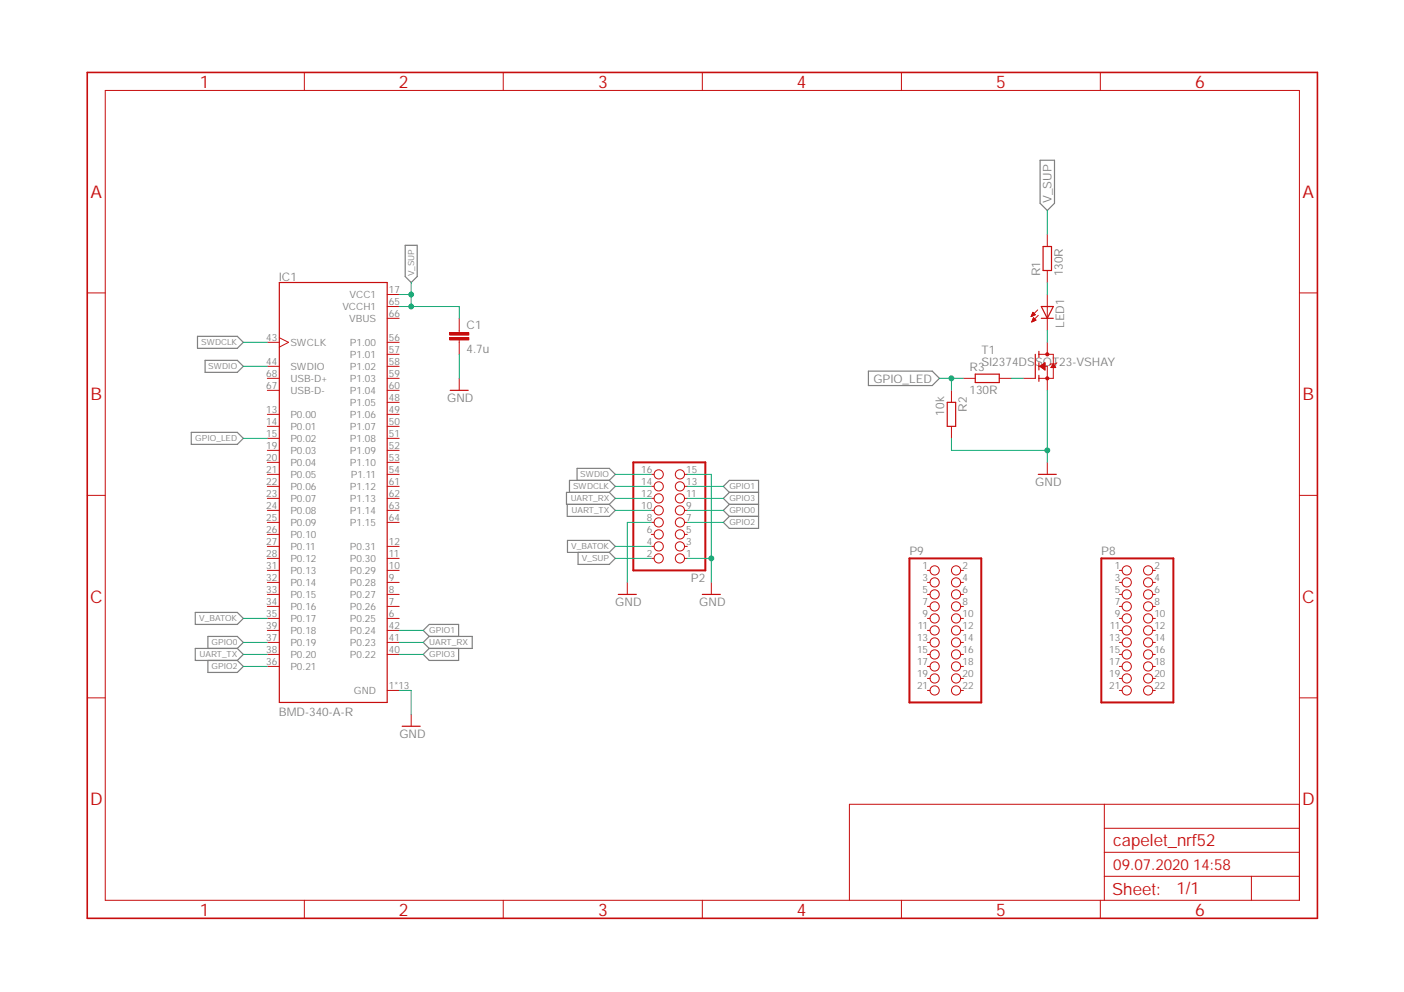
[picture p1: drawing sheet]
<?xml version="1.0" encoding="utf-8"?>
<!DOCTYPE eagle SYSTEM "eagle.dtd">
<eagle version="9.5.2">
<drawing>
<settings>
<setting alwaysvectorfont="no"/>
<setting verticaltext="up"/>
</settings>
<grid distance="0.1" unitdist="inch" unit="inch" style="lines" multiple="1" display="no" altdistance="0.01" altunitdist="inch" altunit="inch"/>
<schematic xreflabel="%F%N/%S.%C%R" xrefpart="/%S.%C%R">
<libraries>
<library name="supply1">
<symbols>
<symbol name="GND">
<wire x1="-1.905" y1="0" x2="1.905" y2="0" width="0.254" layer="94"/>
<text x="-2.54" y="-2.54" size="1.778" layer="96">&gt;VALUE</text>
<pin name="GND" x="0" y="2.54" visible="off" length="short" direction="sup" rot="R270"/>
</symbol>
</symbols>
<devicesets>
<deviceset name="GND" prefix="GND">
<gates>
<gate name="1" symbol="GND" x="0" y="0"/>
</gates>
<devices>
<device name="">
<technologies>
<technology name=""/>
</technologies>
</device>
</devices>
</deviceset>
</devicesets>
</library>
<library name="shepherd">
<symbols>
<symbol name="R-EU">
<wire x1="-2.54" y1="-0.889" x2="2.54" y2="-0.889" width="0.254" layer="94"/>
<wire x1="2.54" y1="0.889" x2="-2.54" y2="0.889" width="0.254" layer="94"/>
<wire x1="2.54" y1="-0.889" x2="2.54" y2="0.889" width="0.254" layer="94"/>
<wire x1="-2.54" y1="-0.889" x2="-2.54" y2="0.889" width="0.254" layer="94"/>
<text x="-3.81" y="1.4986" size="1.778" layer="95">&gt;NAME</text>
<text x="-3.81" y="-3.302" size="1.778" layer="96">&gt;VALUE</text>
<pin name="2" x="5.08" y="0" visible="off" length="short" direction="pas" swaplevel="1" rot="R180"/>
<pin name="1" x="-5.08" y="0" visible="off" length="short" direction="pas" swaplevel="1"/>
</symbol>
<symbol name="LED">
<wire x1="1.27" y1="0" x2="0" y2="-2.54" width="0.254" layer="94"/>
<wire x1="0" y1="-2.54" x2="-1.27" y2="0" width="0.254" layer="94"/>
<wire x1="1.27" y1="-2.54" x2="0" y2="-2.54" width="0.254" layer="94"/>
<wire x1="0" y1="-2.54" x2="-1.27" y2="-2.54" width="0.254" layer="94"/>
<wire x1="1.27" y1="0" x2="0" y2="0" width="0.254" layer="94"/>
<wire x1="0" y1="0" x2="-1.27" y2="0" width="0.254" layer="94"/>
<wire x1="0" y1="0" x2="0" y2="-2.54" width="0.1524" layer="94"/>
<wire x1="-2.032" y1="-0.762" x2="-3.429" y2="-2.159" width="0.1524" layer="94"/>
<wire x1="-1.905" y1="-1.905" x2="-3.302" y2="-3.302" width="0.1524" layer="94"/>
<text x="3.556" y="-4.572" size="1.778" layer="95" rot="R90">&gt;NAME</text>
<pin name="C" x="0" y="-5.08" visible="off" length="short" direction="pas" rot="R90"/>
<pin name="A" x="0" y="2.54" visible="off" length="short" direction="pas" rot="R270"/>
<polygon width="0.1524" layer="94">
<vertex x="-3.429" y="-2.159"/>
<vertex x="-3.048" y="-1.27"/>
<vertex x="-2.54" y="-1.778"/>
</polygon>
<polygon width="0.1524" layer="94">
<vertex x="-3.302" y="-3.302"/>
<vertex x="-2.921" y="-2.413"/>
<vertex x="-2.413" y="-2.921"/>
</polygon>
</symbol>
<symbol name="N-MOSFET">
<wire x1="0.762" y1="0.762" x2="0.762" y2="0" width="0.254" layer="94"/>
<wire x1="0.762" y1="0" x2="0.762" y2="-0.762" width="0.254" layer="94"/>
<wire x1="0.762" y1="3.175" x2="0.762" y2="2.54" width="0.254" layer="94"/>
<wire x1="0.762" y1="2.54" x2="0.762" y2="1.905" width="0.254" layer="94"/>
<wire x1="0.762" y1="0" x2="2.54" y2="0" width="0.1524" layer="94"/>
<wire x1="2.54" y1="0" x2="2.54" y2="-2.54" width="0.1524" layer="94"/>
<wire x1="0.762" y1="-1.905" x2="0.762" y2="-2.54" width="0.254" layer="94"/>
<wire x1="0.762" y1="-2.54" x2="0.762" y2="-3.175" width="0.254" layer="94"/>
<wire x1="0" y1="2.54" x2="0" y2="-2.54" width="0.254" layer="94"/>
<wire x1="2.54" y1="-2.54" x2="0.762" y2="-2.54" width="0.1524" layer="94"/>
<wire x1="3.81" y1="2.54" x2="3.81" y2="0.508" width="0.1524" layer="94"/>
<wire x1="3.81" y1="0.508" x2="3.81" y2="-2.54" width="0.1524" layer="94"/>
<wire x1="2.54" y1="-2.54" x2="3.81" y2="-2.54" width="0.1524" layer="94"/>
<wire x1="0.762" y1="2.54" x2="3.81" y2="2.54" width="0.1524" layer="94"/>
<wire x1="4.572" y1="0.762" x2="4.318" y2="0.508" width="0.1524" layer="94"/>
<wire x1="4.318" y1="0.508" x2="3.81" y2="0.508" width="0.1524" layer="94"/>
<wire x1="3.81" y1="0.508" x2="3.302" y2="0.508" width="0.1524" layer="94"/>
<wire x1="3.302" y1="0.508" x2="3.048" y2="0.254" width="0.1524" layer="94"/>
<circle x="2.54" y="-2.54" radius="0.3592" width="0" layer="94"/>
<circle x="2.54" y="2.54" radius="0.3592" width="0" layer="94"/>
<text x="-11.43" y="0" size="1.778" layer="96">&gt;VALUE</text>
<text x="-11.43" y="2.54" size="1.778" layer="95">&gt;NAME</text>
<pin name="S" x="2.54" y="-5.08" visible="off" length="short" direction="pas" rot="R90"/>
<pin name="G" x="-2.54" y="-2.54" visible="off" length="short" direction="pas"/>
<pin name="D" x="2.54" y="5.08" visible="off" length="short" direction="pas" rot="R270"/>
<polygon width="0.1524" layer="94">
<vertex x="3.81" y="0.508"/>
<vertex x="3.302" y="-0.254"/>
<vertex x="4.318" y="-0.254"/>
</polygon>
<polygon width="0.1524" layer="94">
<vertex x="1.016" y="0"/>
<vertex x="2.032" y="0.762"/>
<vertex x="2.032" y="-0.762"/>
</polygon>
</symbol>
<symbol name="BMD-340-A-R">
<wire x1="12.7" y1="43.18" x2="12.7" y2="-45.72" width="0.254" layer="94"/>
<wire x1="12.7" y1="-45.72" x2="-10.16" y2="-45.72" width="0.254" layer="94"/>
<wire x1="-10.16" y1="-45.72" x2="-10.16" y2="43.18" width="0.254" layer="94"/>
<wire x1="-10.16" y1="43.18" x2="12.7" y2="43.18" width="0.254" layer="94"/>
<text x="-10.2116" y="43.3996" size="1.787040625" layer="95">&gt;NAME</text>
<text x="-10.2219" y="-48.554" size="1.78883125" layer="96">&gt;VALUE</text>
<pin name="P0.00" x="-12.7" y="15.24" length="short"/>
<pin name="P0.01" x="-12.7" y="12.7" length="short"/>
<pin name="P0.02" x="-12.7" y="10.16" length="short"/>
<pin name="P0.03" x="-12.7" y="7.62" length="short"/>
<pin name="P0.04" x="-12.7" y="5.08" length="short"/>
<pin name="P0.05" x="-12.7" y="2.54" length="short"/>
<pin name="P0.06" x="-12.7" y="0" length="short"/>
<pin name="P0.07" x="-12.7" y="-2.54" length="short"/>
<pin name="P0.08" x="-12.7" y="-5.08" length="short"/>
<pin name="P0.09" x="-12.7" y="-7.62" length="short"/>
<pin name="P0.10" x="-12.7" y="-10.16" length="short"/>
<pin name="P0.11" x="-12.7" y="-12.7" length="short"/>
<pin name="P0.12" x="-12.7" y="-15.24" length="short"/>
<pin name="P0.13" x="-12.7" y="-17.78" length="short"/>
<pin name="P0.14" x="-12.7" y="-20.32" length="short"/>
<pin name="P0.15" x="-12.7" y="-22.86" length="short"/>
<pin name="P0.16" x="-12.7" y="-25.4" length="short"/>
<pin name="P0.17" x="-12.7" y="-27.94" length="short"/>
<pin name="P0.18" x="-12.7" y="-30.48" length="short"/>
<pin name="P0.19" x="-12.7" y="-33.02" length="short"/>
<pin name="P0.20" x="-12.7" y="-35.56" length="short"/>
<pin name="P0.21" x="-12.7" y="-38.1" length="short"/>
<pin name="P0.22" x="15.24" y="-35.56" length="short" rot="R180"/>
<pin name="P0.23" x="15.24" y="-33.02" length="short" rot="R180"/>
<pin name="P0.24" x="15.24" y="-30.48" length="short" rot="R180"/>
<pin name="P0.25" x="15.24" y="-27.94" length="short" rot="R180"/>
<pin name="P0.26" x="15.24" y="-25.4" length="short" rot="R180"/>
<pin name="P0.27" x="15.24" y="-22.86" length="short" rot="R180"/>
<pin name="P0.28" x="15.24" y="-20.32" length="short" rot="R180"/>
<pin name="P0.29" x="15.24" y="-17.78" length="short" rot="R180"/>
<pin name="P0.30" x="15.24" y="-15.24" length="short" rot="R180"/>
<pin name="P0.31" x="15.24" y="-12.7" length="short" rot="R180"/>
<pin name="P1.00" x="15.24" y="30.48" length="short" rot="R180"/>
<pin name="P1.01" x="15.24" y="27.94" length="short" rot="R180"/>
<pin name="P1.02" x="15.24" y="25.4" length="short" rot="R180"/>
<pin name="P1.03" x="15.24" y="22.86" length="short" rot="R180"/>
<pin name="P1.04" x="15.24" y="20.32" length="short" rot="R180"/>
<pin name="P1.05" x="15.24" y="17.78" length="short" rot="R180"/>
<pin name="P1.06" x="15.24" y="15.24" length="short" rot="R180"/>
<pin name="P1.07" x="15.24" y="12.7" length="short" rot="R180"/>
<pin name="P1.08" x="15.24" y="10.16" length="short" rot="R180"/>
<pin name="P1.09" x="15.24" y="7.62" length="short" rot="R180"/>
<pin name="P1.10" x="15.24" y="5.08" length="short" rot="R180"/>
<pin name="P1.11" x="15.24" y="2.54" length="short" rot="R180"/>
<pin name="P1.12" x="15.24" y="0" length="short" rot="R180"/>
<pin name="P1.13" x="15.24" y="-2.54" length="short" rot="R180"/>
<pin name="P1.14" x="15.24" y="-5.08" length="short" rot="R180"/>
<pin name="P1.15" x="15.24" y="-7.62" length="short" rot="R180"/>
<pin name="SWCLK" x="-12.7" y="30.48" length="short" direction="in" function="clk"/>
<pin name="SWDIO" x="-12.7" y="25.4" length="short"/>
<pin name="USB-D-" x="-12.7" y="20.32" length="short"/>
<pin name="USB-D+" x="-12.7" y="22.86" length="short"/>
<pin name="VCC1" x="15.24" y="40.64" length="short" direction="pwr" rot="R180"/>
<pin name="VBUS" x="15.24" y="35.56" length="short" direction="pwr" rot="R180"/>
<pin name="GND" x="15.24" y="-43.18" length="short" direction="pwr" rot="R180"/>
<pin name="VCCH1" x="15.24" y="38.1" length="short" direction="pwr" rot="R180"/>
</symbol>
<symbol name="C-EU">
<wire x1="0" y1="0" x2="0" y2="-0.508" width="0.1524" layer="94"/>
<wire x1="0" y1="-2.54" x2="0" y2="-2.032" width="0.1524" layer="94"/>
<text x="1.524" y="0.381" size="1.778" layer="95">&gt;NAME</text>
<text x="1.524" y="-4.699" size="1.778" layer="96">&gt;VALUE</text>
<rectangle x1="-2.032" y1="-2.032" x2="2.032" y2="-1.524" layer="94"/>
<rectangle x1="-2.032" y1="-1.016" x2="2.032" y2="-0.508" layer="94"/>
<pin name="1" x="0" y="2.54" visible="off" length="short" direction="pas" swaplevel="1" rot="R270"/>
<pin name="2" x="0" y="-5.08" visible="off" length="short" direction="pas" swaplevel="1" rot="R90"/>
</symbol>
</symbols>
<devicesets>
<deviceset name="R_SMD" prefix="R" uservalue="yes">
<gates>
<gate name="G$1" symbol="R-EU" x="5.08" y="2.54"/>
</gates>
<devices>
<device name="0402" package="RESC1005X40">
<connects>
<connect gate="G$1" pin="1" pad="1"/>
<connect gate="G$1" pin="2" pad="2"/>
</connects>
<package3dinstances>
<package3dinstance package3d_urn="urn:adsk.eagle:package:4924763/1"/>
</package3dinstances>
<technologies>
<technology name=""/>
</technologies>
</device>
<device name="0603" package="RESC1608X55">
<connects>
<connect gate="G$1" pin="1" pad="1"/>
<connect gate="G$1" pin="2" pad="2"/>
</connects>
<package3dinstances>
<package3dinstance package3d_urn="urn:adsk.eagle:package:4930386/1"/>
</package3dinstances>
<technologies>
<technology name=""/>
</technologies>
</device>
<device name="0805" package="RESC2012X65">
<connects>
<connect gate="G$1" pin="1" pad="1"/>
<connect gate="G$1" pin="2" pad="2"/>
</connects>
<technologies>
<technology name=""/>
</technologies>
</device>
<device name="0201" package="RESC0603X26">
<connects>
<connect gate="G$1" pin="1" pad="1"/>
<connect gate="G$1" pin="2" pad="2"/>
</connects>
<package3dinstances>
<package3dinstance package3d_urn="urn:adsk.eagle:package:12524986/1"/>
</package3dinstances>
<technologies>
<technology name=""/>
</technologies>
</device>
</devices>
</deviceset>
<deviceset name="598-8130-107F" prefix="LED">
<gates>
<gate name="A" symbol="LED" x="2.54" y="5.08"/>
</gates>
<devices>
<device name="LED_0805" package="LEDC2012X75">
<connects>
<connect gate="A" pin="A" pad="2"/>
<connect gate="A" pin="C" pad="1"/>
</connects>
<package3dinstances>
<package3dinstance package3d_urn="urn:adsk.eagle:package:5033917/1"/>
</package3dinstances>
<technologies>
<technology name=""/>
</technologies>
</device>
</devices>
</deviceset>
<deviceset name="SI2374DS" prefix="T">
<gates>
<gate name="G$1" symbol="N-MOSFET" x="5.08" y="5.08"/>
</gates>
<devices>
<device name="" package="SOT23">
<connects>
<connect gate="G$1" pin="D" pad="3"/>
<connect gate="G$1" pin="G" pad="1"/>
<connect gate="G$1" pin="S" pad="2"/>
</connects>
<technologies>
<technology name=""/>
</technologies>
</device>
<device name="SOT23-VSHAY" package="SOT95P237X112-3">
<connects>
<connect gate="G$1" pin="D" pad="3"/>
<connect gate="G$1" pin="G" pad="1"/>
<connect gate="G$1" pin="S" pad="2"/>
</connects>
<package3dinstances>
<package3dinstance package3d_urn="urn:adsk.eagle:package:5032659/1"/>
</package3dinstances>
<technologies>
<technology name=""/>
</technologies>
</device>
</devices>
</deviceset>
<deviceset name="BMD-340-A-R" prefix="IC">
<gates>
<gate name="G$1" symbol="BMD-340-A-R" x="0" y="0"/>
</gates>
<devices>
<device name="" package="RIGADO_BMD-340-A-R">
<connects>
<connect gate="G$1" pin="GND" pad="1 2 3 4 5 16 18 29 30 45 46 47 55"/>
<connect gate="G$1" pin="P0.00" pad="13"/>
<connect gate="G$1" pin="P0.01" pad="14"/>
<connect gate="G$1" pin="P0.02" pad="15"/>
<connect gate="G$1" pin="P0.03" pad="19"/>
<connect gate="G$1" pin="P0.04" pad="20"/>
<connect gate="G$1" pin="P0.05" pad="21"/>
<connect gate="G$1" pin="P0.06" pad="22"/>
<connect gate="G$1" pin="P0.07" pad="23"/>
<connect gate="G$1" pin="P0.08" pad="24"/>
<connect gate="G$1" pin="P0.09" pad="25"/>
<connect gate="G$1" pin="P0.10" pad="26"/>
<connect gate="G$1" pin="P0.11" pad="27"/>
<connect gate="G$1" pin="P0.12" pad="28"/>
<connect gate="G$1" pin="P0.13" pad="31"/>
<connect gate="G$1" pin="P0.14" pad="32"/>
<connect gate="G$1" pin="P0.15" pad="33"/>
<connect gate="G$1" pin="P0.16" pad="34"/>
<connect gate="G$1" pin="P0.17" pad="35"/>
<connect gate="G$1" pin="P0.18" pad="39"/>
<connect gate="G$1" pin="P0.19" pad="37"/>
<connect gate="G$1" pin="P0.20" pad="38"/>
<connect gate="G$1" pin="P0.21" pad="36"/>
<connect gate="G$1" pin="P0.22" pad="40"/>
<connect gate="G$1" pin="P0.23" pad="41"/>
<connect gate="G$1" pin="P0.24" pad="42"/>
<connect gate="G$1" pin="P0.25" pad="6"/>
<connect gate="G$1" pin="P0.26" pad="7"/>
<connect gate="G$1" pin="P0.27" pad="8"/>
<connect gate="G$1" pin="P0.28" pad="9"/>
<connect gate="G$1" pin="P0.29" pad="10"/>
<connect gate="G$1" pin="P0.30" pad="11"/>
<connect gate="G$1" pin="P0.31" pad="12"/>
<connect gate="G$1" pin="P1.00" pad="56"/>
<connect gate="G$1" pin="P1.01" pad="57"/>
<connect gate="G$1" pin="P1.02" pad="58"/>
<connect gate="G$1" pin="P1.03" pad="59"/>
<connect gate="G$1" pin="P1.04" pad="60"/>
<connect gate="G$1" pin="P1.05" pad="48"/>
<connect gate="G$1" pin="P1.06" pad="49"/>
<connect gate="G$1" pin="P1.07" pad="50"/>
<connect gate="G$1" pin="P1.08" pad="51"/>
<connect gate="G$1" pin="P1.09" pad="52"/>
<connect gate="G$1" pin="P1.10" pad="53"/>
<connect gate="G$1" pin="P1.11" pad="54"/>
<connect gate="G$1" pin="P1.12" pad="61"/>
<connect gate="G$1" pin="P1.13" pad="62"/>
<connect gate="G$1" pin="P1.14" pad="63"/>
<connect gate="G$1" pin="P1.15" pad="64"/>
<connect gate="G$1" pin="SWCLK" pad="43"/>
<connect gate="G$1" pin="SWDIO" pad="44"/>
<connect gate="G$1" pin="USB-D+" pad="68"/>
<connect gate="G$1" pin="USB-D-" pad="67"/>
<connect gate="G$1" pin="VBUS" pad="66"/>
<connect gate="G$1" pin="VCC1" pad="17"/>
<connect gate="G$1" pin="VCCH1" pad="65"/>
</connects>
<technologies>
<technology name="">
<attribute name="DESCRIPTION" value=" Bluetooth Low Energy 5.0 Module "/>
<attribute name="DIGI-KEY_PART_NUMBER" value=""/>
<attribute name="DIGI-KEY_PURCHASE_URL" value=""/>
<attribute name="MF" value="Rigado"/>
<attribute name="MP" value="BMD-340-A-R"/>
<attribute name="PACKAGE" value="None"/>
</technology>
</technologies>
</device>
</devices>
</deviceset>
<deviceset name="C_SMD" prefix="C" uservalue="yes">
<gates>
<gate name="G$1" symbol="C-EU" x="2.54" y="5.08"/>
</gates>
<devices>
<device name="0603" package="CAPC1608X95">
<connects>
<connect gate="G$1" pin="1" pad="1"/>
<connect gate="G$1" pin="2" pad="2"/>
</connects>
<package3dinstances>
<package3dinstance package3d_urn="urn:adsk.eagle:package:4925888/1"/>
</package3dinstances>
<technologies>
<technology name=""/>
</technologies>
</device>
<device name="1210" package="CAPC3225X280">
<connects>
<connect gate="G$1" pin="1" pad="1"/>
<connect gate="G$1" pin="2" pad="2"/>
</connects>
<package3dinstances>
<package3dinstance package3d_urn="urn:adsk.eagle:package:4926069/1"/>
</package3dinstances>
<technologies>
<technology name=""/>
</technologies>
</device>
<device name="0805" package="CAPC2012X145">
<connects>
<connect gate="G$1" pin="1" pad="1"/>
<connect gate="G$1" pin="2" pad="2"/>
</connects>
<package3dinstances>
<package3dinstance package3d_urn="urn:adsk.eagle:package:4930364/1"/>
</package3dinstances>
<technologies>
<technology name=""/>
</technologies>
</device>
<device name="0402" package="CAPC1005X55">
<connects>
<connect gate="G$1" pin="1" pad="1"/>
<connect gate="G$1" pin="2" pad="2"/>
</connects>
<package3dinstances>
<package3dinstance package3d_urn="urn:adsk.eagle:package:4930370/1"/>
</package3dinstances>
<technologies>
<technology name=""/>
</technologies>
</device>
<device name="0201" package="CAPC0603X33">
<connects>
<connect gate="G$1" pin="1" pad="1"/>
<connect gate="G$1" pin="2" pad="2"/>
</connects>
<package3dinstances>
<package3dinstance package3d_urn="urn:adsk.eagle:package:12525021/1"/>
</package3dinstances>
<technologies>
<technology name=""/>
</technologies>
</device>
</devices>
</deviceset>
</devicesets>
</library>
<library name="frames">
<symbols>
<symbol name="A4L-LOC">
<wire x1="256.54" y1="3.81" x2="256.54" y2="8.89" width="0.1016" layer="94"/>
<wire x1="256.54" y1="8.89" x2="256.54" y2="13.97" width="0.1016" layer="94"/>
<wire x1="256.54" y1="13.97" x2="256.54" y2="19.05" width="0.1016" layer="94"/>
<wire x1="256.54" y1="19.05" x2="256.54" y2="24.13" width="0.1016" layer="94"/>
<wire x1="161.29" y1="3.81" x2="161.29" y2="24.13" width="0.1016" layer="94"/>
<wire x1="161.29" y1="24.13" x2="215.265" y2="24.13" width="0.1016" layer="94"/>
<wire x1="215.265" y1="24.13" x2="256.54" y2="24.13" width="0.1016" layer="94"/>
<wire x1="246.38" y1="3.81" x2="246.38" y2="8.89" width="0.1016" layer="94"/>
<wire x1="246.38" y1="8.89" x2="256.54" y2="8.89" width="0.1016" layer="94"/>
<wire x1="246.38" y1="8.89" x2="215.265" y2="8.89" width="0.1016" layer="94"/>
<wire x1="215.265" y1="8.89" x2="215.265" y2="3.81" width="0.1016" layer="94"/>
<wire x1="215.265" y1="8.89" x2="215.265" y2="13.97" width="0.1016" layer="94"/>
<wire x1="215.265" y1="13.97" x2="256.54" y2="13.97" width="0.1016" layer="94"/>
<wire x1="215.265" y1="13.97" x2="215.265" y2="19.05" width="0.1016" layer="94"/>
<wire x1="215.265" y1="19.05" x2="256.54" y2="19.05" width="0.1016" layer="94"/>
<wire x1="215.265" y1="19.05" x2="215.265" y2="24.13" width="0.1016" layer="94"/>
<text x="217.17" y="15.24" size="2.54" layer="94">&gt;DRAWING_NAME</text>
<text x="217.17" y="10.16" size="2.286" layer="94">&gt;LAST_DATE_TIME</text>
<text x="230.505" y="5.08" size="2.54" layer="94">&gt;SHEET</text>
<text x="216.916" y="4.953" size="2.54" layer="94">Sheet:</text>
<frame x1="0" y1="0" x2="260.35" y2="179.07" columns="6" rows="4" layer="94"/>
</symbol>
</symbols>
<devicesets>
<deviceset name="A4L-LOC" prefix="FRAME" uservalue="yes">
<gates>
<gate name="G$1" symbol="A4L-LOC" x="0" y="0"/>
</gates>
<devices>
<device name="">
<technologies>
<technology name=""/>
</technologies>
</device>
</devices>
</deviceset>
</devicesets>
</library>
<library name="pinhead">
<symbols>
<symbol name="PINH2X11">
<wire x1="-6.35" y1="-15.24" x2="8.89" y2="-15.24" width="0.4064" layer="94"/>
<wire x1="8.89" y1="-15.24" x2="8.89" y2="15.24" width="0.4064" layer="94"/>
<wire x1="8.89" y1="15.24" x2="-6.35" y2="15.24" width="0.4064" layer="94"/>
<wire x1="-6.35" y1="15.24" x2="-6.35" y2="-15.24" width="0.4064" layer="94"/>
<text x="-6.35" y="15.875" size="1.778" layer="95">&gt;NAME</text>
<text x="-6.35" y="-17.78" size="1.778" layer="96">&gt;VALUE</text>
<pin name="1" x="-2.54" y="12.7" visible="pad" length="short" direction="pas" function="dot"/>
<pin name="2" x="5.08" y="12.7" visible="pad" length="short" direction="pas" function="dot" rot="R180"/>
<pin name="3" x="-2.54" y="10.16" visible="pad" length="short" direction="pas" function="dot"/>
<pin name="4" x="5.08" y="10.16" visible="pad" length="short" direction="pas" function="dot" rot="R180"/>
<pin name="5" x="-2.54" y="7.62" visible="pad" length="short" direction="pas" function="dot"/>
<pin name="6" x="5.08" y="7.62" visible="pad" length="short" direction="pas" function="dot" rot="R180"/>
<pin name="7" x="-2.54" y="5.08" visible="pad" length="short" direction="pas" function="dot"/>
<pin name="8" x="5.08" y="5.08" visible="pad" length="short" direction="pas" function="dot" rot="R180"/>
<pin name="9" x="-2.54" y="2.54" visible="pad" length="short" direction="pas" function="dot"/>
<pin name="10" x="5.08" y="2.54" visible="pad" length="short" direction="pas" function="dot" rot="R180"/>
<pin name="11" x="-2.54" y="0" visible="pad" length="short" direction="pas" function="dot"/>
<pin name="12" x="5.08" y="0" visible="pad" length="short" direction="pas" function="dot" rot="R180"/>
<pin name="13" x="-2.54" y="-2.54" visible="pad" length="short" direction="pas" function="dot"/>
<pin name="14" x="5.08" y="-2.54" visible="pad" length="short" direction="pas" function="dot" rot="R180"/>
<pin name="15" x="-2.54" y="-5.08" visible="pad" length="short" direction="pas" function="dot"/>
<pin name="16" x="5.08" y="-5.08" visible="pad" length="short" direction="pas" function="dot" rot="R180"/>
<pin name="17" x="-2.54" y="-7.62" visible="pad" length="short" direction="pas" function="dot"/>
<pin name="18" x="5.08" y="-7.62" visible="pad" length="short" direction="pas" function="dot" rot="R180"/>
<pin name="19" x="-2.54" y="-10.16" visible="pad" length="short" direction="pas" function="dot"/>
<pin name="20" x="5.08" y="-10.16" visible="pad" length="short" direction="pas" function="dot" rot="R180"/>
<pin name="21" x="-2.54" y="-12.7" visible="pad" length="short" direction="pas" function="dot"/>
<pin name="22" x="5.08" y="-12.7" visible="pad" length="short" direction="pas" function="dot" rot="R180"/>
</symbol>
<symbol name="PINH2X8">
<wire x1="-6.35" y1="-12.7" x2="8.89" y2="-12.7" width="0.4064" layer="94"/>
<wire x1="8.89" y1="-12.7" x2="8.89" y2="10.16" width="0.4064" layer="94"/>
<wire x1="8.89" y1="10.16" x2="-6.35" y2="10.16" width="0.4064" layer="94"/>
<wire x1="-6.35" y1="10.16" x2="-6.35" y2="-12.7" width="0.4064" layer="94"/>
<text x="-6.35" y="10.795" size="1.778" layer="95">&gt;NAME</text>
<text x="-6.35" y="-15.24" size="1.778" layer="96">&gt;VALUE</text>
<pin name="1" x="-2.54" y="7.62" visible="pad" length="short" direction="pas" function="dot"/>
<pin name="2" x="5.08" y="7.62" visible="pad" length="short" direction="pas" function="dot" rot="R180"/>
<pin name="3" x="-2.54" y="5.08" visible="pad" length="short" direction="pas" function="dot"/>
<pin name="4" x="5.08" y="5.08" visible="pad" length="short" direction="pas" function="dot" rot="R180"/>
<pin name="5" x="-2.54" y="2.54" visible="pad" length="short" direction="pas" function="dot"/>
<pin name="6" x="5.08" y="2.54" visible="pad" length="short" direction="pas" function="dot" rot="R180"/>
<pin name="7" x="-2.54" y="0" visible="pad" length="short" direction="pas" function="dot"/>
<pin name="8" x="5.08" y="0" visible="pad" length="short" direction="pas" function="dot" rot="R180"/>
<pin name="9" x="-2.54" y="-2.54" visible="pad" length="short" direction="pas" function="dot"/>
<pin name="10" x="5.08" y="-2.54" visible="pad" length="short" direction="pas" function="dot" rot="R180"/>
<pin name="11" x="-2.54" y="-5.08" visible="pad" length="short" direction="pas" function="dot"/>
<pin name="12" x="5.08" y="-5.08" visible="pad" length="short" direction="pas" function="dot" rot="R180"/>
<pin name="13" x="-2.54" y="-7.62" visible="pad" length="short" direction="pas" function="dot"/>
<pin name="14" x="5.08" y="-7.62" visible="pad" length="short" direction="pas" function="dot" rot="R180"/>
<pin name="15" x="-2.54" y="-10.16" visible="pad" length="short" direction="pas" function="dot"/>
<pin name="16" x="5.08" y="-10.16" visible="pad" length="short" direction="pas" function="dot" rot="R180"/>
</symbol>
</symbols>
<devicesets>
<deviceset name="PINHD-2X11" prefix="JP" uservalue="yes">
<gates>
<gate name="A" symbol="PINH2X11" x="0" y="0"/>
</gates>
<devices>
<device name="" package="2X11">
<connects>
<connect gate="A" pin="1" pad="1"/>
<connect gate="A" pin="10" pad="10"/>
<connect gate="A" pin="11" pad="11"/>
<connect gate="A" pin="12" pad="12"/>
<connect gate="A" pin="13" pad="13"/>
<connect gate="A" pin="14" pad="14"/>
<connect gate="A" pin="15" pad="15"/>
<connect gate="A" pin="16" pad="16"/>
<connect gate="A" pin="17" pad="17"/>
<connect gate="A" pin="18" pad="18"/>
<connect gate="A" pin="19" pad="19"/>
<connect gate="A" pin="2" pad="2"/>
<connect gate="A" pin="20" pad="20"/>
<connect gate="A" pin="21" pad="21"/>
<connect gate="A" pin="22" pad="22"/>
<connect gate="A" pin="3" pad="3"/>
<connect gate="A" pin="4" pad="4"/>
<connect gate="A" pin="5" pad="5"/>
<connect gate="A" pin="6" pad="6"/>
<connect gate="A" pin="7" pad="7"/>
<connect gate="A" pin="8" pad="8"/>
<connect gate="A" pin="9" pad="9"/>
</connects>
<package3dinstances>
<package3dinstance package3d_urn="urn:adsk.eagle:package:22419/2"/>
</package3dinstances>
<technologies>
<technology name="">
<attribute name="POPULARITY" value="2" constant="no"/>
</technology>
</technologies>
</device>
<device name="/90" package="2X11/90">
<connects>
<connect gate="A" pin="1" pad="1"/>
<connect gate="A" pin="10" pad="10"/>
<connect gate="A" pin="11" pad="11"/>
<connect gate="A" pin="12" pad="12"/>
<connect gate="A" pin="13" pad="13"/>
<connect gate="A" pin="14" pad="14"/>
<connect gate="A" pin="15" pad="15"/>
<connect gate="A" pin="16" pad="16"/>
<connect gate="A" pin="17" pad="17"/>
<connect gate="A" pin="18" pad="18"/>
<connect gate="A" pin="19" pad="19"/>
<connect gate="A" pin="2" pad="2"/>
<connect gate="A" pin="20" pad="20"/>
<connect gate="A" pin="21" pad="21"/>
<connect gate="A" pin="22" pad="22"/>
<connect gate="A" pin="3" pad="3"/>
<connect gate="A" pin="4" pad="4"/>
<connect gate="A" pin="5" pad="5"/>
<connect gate="A" pin="6" pad="6"/>
<connect gate="A" pin="7" pad="7"/>
<connect gate="A" pin="8" pad="8"/>
<connect gate="A" pin="9" pad="9"/>
</connects>
<package3dinstances>
<package3dinstance package3d_urn="urn:adsk.eagle:package:22428/2"/>
</package3dinstances>
<technologies>
<technology name="">
<attribute name="POPULARITY" value="0" constant="no"/>
</technology>
</technologies>
</device>
</devices>
</deviceset>
<deviceset name="PINHD-2X8" prefix="JP" uservalue="yes">
<gates>
<gate name="A" symbol="PINH2X8" x="0" y="0"/>
</gates>
<devices>
<device name="" package="2X08">
<connects>
<connect gate="A" pin="1" pad="1"/>
<connect gate="A" pin="10" pad="10"/>
<connect gate="A" pin="11" pad="11"/>
<connect gate="A" pin="12" pad="12"/>
<connect gate="A" pin="13" pad="13"/>
<connect gate="A" pin="14" pad="14"/>
<connect gate="A" pin="15" pad="15"/>
<connect gate="A" pin="16" pad="16"/>
<connect gate="A" pin="2" pad="2"/>
<connect gate="A" pin="3" pad="3"/>
<connect gate="A" pin="4" pad="4"/>
<connect gate="A" pin="5" pad="5"/>
<connect gate="A" pin="6" pad="6"/>
<connect gate="A" pin="7" pad="7"/>
<connect gate="A" pin="8" pad="8"/>
<connect gate="A" pin="9" pad="9"/>
</connects>
<package3dinstances>
<package3dinstance package3d_urn="urn:adsk.eagle:package:22481/2"/>
</package3dinstances>
<technologies>
<technology name="">
<attribute name="POPULARITY" value="6" constant="no"/>
</technology>
</technologies>
</device>
<device name="/90" package="2X08/90">
<connects>
<connect gate="A" pin="1" pad="1"/>
<connect gate="A" pin="10" pad="10"/>
<connect gate="A" pin="11" pad="11"/>
<connect gate="A" pin="12" pad="12"/>
<connect gate="A" pin="13" pad="13"/>
<connect gate="A" pin="14" pad="14"/>
<connect gate="A" pin="15" pad="15"/>
<connect gate="A" pin="16" pad="16"/>
<connect gate="A" pin="2" pad="2"/>
<connect gate="A" pin="3" pad="3"/>
<connect gate="A" pin="4" pad="4"/>
<connect gate="A" pin="5" pad="5"/>
<connect gate="A" pin="6" pad="6"/>
<connect gate="A" pin="7" pad="7"/>
<connect gate="A" pin="8" pad="8"/>
<connect gate="A" pin="9" pad="9"/>
</connects>
<package3dinstances>
<package3dinstance package3d_urn="urn:adsk.eagle:package:22488/2"/>
</package3dinstances>
<technologies>
<technology name="">
<attribute name="POPULARITY" value="0" constant="no"/>
</technology>
</technologies>
</device>
</devices>
</deviceset>
</devicesets>
</library>
</libraries>
<attributes>
</attributes>
<variantdefs>
</variantdefs>
<classes>
<class number="0" name="default" width="0" drill="0">
</class>
</classes>
<parts>
<part name="R1" library="shepherd" deviceset="R_SMD" device="0805" value="130R"/>
<part name="LED1" library="shepherd" deviceset="598-8130-107F" device="LED_0805" package3d_urn="urn:adsk.eagle:package:5033917/1"/>
<part name="T1" library="shepherd" deviceset="SI2374DS" device="SOT23-VSHAY" package3d_urn="urn:adsk.eagle:package:5032659/1"/>
<part name="GND5" library="supply1" deviceset="GND" device=""/>
<part name="R2" library="shepherd" deviceset="R_SMD" device="0805" value="10k"/>
<part name="R3" library="shepherd" deviceset="R_SMD" device="0805" value="130R"/>
<part name="FRAME1" library="frames" deviceset="A4L-LOC" device=""/>
<part name="P8" library="pinhead" deviceset="PINHD-2X11" device="" package3d_urn="urn:adsk.eagle:package:22419/2"/>
<part name="P9" library="pinhead" deviceset="PINHD-2X11" device="" package3d_urn="urn:adsk.eagle:package:22419/2"/>
<part name="P2" library="pinhead" deviceset="PINHD-2X8" device="" package3d_urn="urn:adsk.eagle:package:22481/2"/>
<part name="GND6" library="supply1" deviceset="GND" device=""/>
<part name="GND7" library="supply1" deviceset="GND" device=""/>
<part name="IC1" library="shepherd" deviceset="BMD-340-A-R" device=""/>
<part name="GND1" library="supply1" deviceset="GND" device=""/>
<part name="C1" library="shepherd" deviceset="C_SMD" device="0603" package3d_urn="urn:adsk.eagle:package:4925888/1" value="4.7u"/>
<part name="GND2" library="supply1" deviceset="GND" device=""/>
</parts>
<sheets>
<sheet>
<plain>
</plain>
<instances>
<instance part="R1" gate="G$1" x="203.2" y="139.7" smashed="yes" rot="R90">
<attribute name="NAME" x="201.7014" y="135.89" size="1.778" layer="95" rot="R90"/>
<attribute name="VALUE" x="206.502" y="135.89" size="1.778" layer="96" rot="R90"/>
</instance>
<instance part="LED1" gate="A" x="203.2" y="129.54" smashed="yes">
<attribute name="NAME" x="206.756" y="124.968" size="1.778" layer="95" rot="R90"/>
</instance>
<instance part="T1" gate="G$1" x="200.66" y="116.84" smashed="yes">
<attribute name="VALUE" x="189.23" y="116.84" size="1.778" layer="96"/>
<attribute name="NAME" x="189.23" y="119.38" size="1.778" layer="95"/>
</instance>
<instance part="GND5" gate="1" x="203.2" y="93.98" smashed="yes">
<attribute name="VALUE" x="200.66" y="91.44" size="1.778" layer="96"/>
</instance>
<instance part="R2" gate="G$1" x="182.88" y="106.68" smashed="yes" rot="R270">
<attribute name="NAME" x="184.3786" y="110.49" size="1.778" layer="95" rot="R270"/>
<attribute name="VALUE" x="179.578" y="110.49" size="1.778" layer="96" rot="R270"/>
</instance>
<instance part="R3" gate="G$1" x="190.5" y="114.3" smashed="yes">
<attribute name="NAME" x="186.69" y="115.7986" size="1.778" layer="95"/>
<attribute name="VALUE" x="186.69" y="110.998" size="1.778" layer="96"/>
</instance>
<instance part="FRAME1" gate="G$1" x="0" y="0" smashed="yes">
<attribute name="DRAWING_NAME" x="217.17" y="15.24" size="2.54" layer="94"/>
<attribute name="LAST_DATE_TIME" x="217.17" y="10.16" size="2.286" layer="94"/>
<attribute name="SHEET" x="230.505" y="5.08" size="2.54" layer="94"/>
</instance>
<instance part="P8" gate="A" x="220.98" y="60.96" smashed="yes">
<attribute name="NAME" x="214.63" y="76.835" size="1.778" layer="95"/>
<attribute name="VALUE" x="214.63" y="43.18" size="1.778" layer="96"/>
</instance>
<instance part="P9" gate="A" x="180.34" y="60.96" smashed="yes">
<attribute name="NAME" x="173.99" y="76.835" size="1.778" layer="95"/>
<attribute name="VALUE" x="173.99" y="43.18" size="1.778" layer="96"/>
</instance>
<instance part="P2" gate="A" x="124.46" y="83.82" smashed="yes" rot="R180">
<attribute name="NAME" x="130.81" y="73.025" size="1.778" layer="95" rot="R180"/>
<attribute name="VALUE" x="130.81" y="99.06" size="1.778" layer="96" rot="R180"/>
</instance>
<instance part="GND6" gate="1" x="114.3" y="68.58" smashed="yes">
<attribute name="VALUE" x="111.76" y="66.04" size="1.778" layer="96"/>
</instance>
<instance part="GND7" gate="1" x="132.08" y="68.58" smashed="yes">
<attribute name="VALUE" x="129.54" y="66.04" size="1.778" layer="96"/>
</instance>
<instance part="IC1" gate="G$1" x="50.8" y="91.44" smashed="yes">
<attribute name="NAME" x="40.5884" y="134.8396" size="1.787040625" layer="95"/>
<attribute name="VALUE" x="40.5781" y="42.886" size="1.78883125" layer="96"/>
</instance>
<instance part="GND1" gate="1" x="68.58" y="40.64" smashed="yes">
<attribute name="VALUE" x="66.04" y="38.1" size="1.778" layer="96"/>
</instance>
<instance part="C1" gate="G$1" x="78.74" y="124.46" smashed="yes">
<attribute name="NAME" x="80.264" y="124.841" size="1.778" layer="95"/>
<attribute name="VALUE" x="80.264" y="119.761" size="1.778" layer="96"/>
</instance>
<instance part="GND2" gate="1" x="78.74" y="111.76" smashed="yes">
<attribute name="VALUE" x="76.2" y="109.22" size="1.778" layer="96"/>
</instance>
</instances>
<busses>
</busses>
<nets>
<net name="V_SUP" class="0">
<segment>
<pinref part="R1" gate="G$1" pin="2"/>
<wire x1="203.2" y1="144.78" x2="203.2" y2="149.86" width="0.1524" layer="91"/>
<label x="203.2" y="149.86" size="1.778" layer="95" rot="R90" xref="yes"/>
</segment>
<segment>
<pinref part="P2" gate="A" pin="2"/>
<wire x1="119.38" y1="76.2" x2="111.76" y2="76.2" width="0.1524" layer="91"/>
<label x="111.76" y="76.2" size="1.27" layer="95" rot="R180" xref="yes"/>
</segment>
<segment>
<pinref part="IC1" gate="G$1" pin="VCC1"/>
<wire x1="66.04" y1="132.08" x2="68.58" y2="132.08" width="0.1524" layer="91"/>
<wire x1="68.58" y1="132.08" x2="68.58" y2="129.54" width="0.1524" layer="91"/>
<pinref part="IC1" gate="G$1" pin="VCCH1"/>
<wire x1="68.58" y1="129.54" x2="66.04" y2="129.54" width="0.1524" layer="91"/>
<wire x1="68.58" y1="132.08" x2="68.58" y2="134.62" width="0.1524" layer="91"/>
<junction x="68.58" y="132.08"/>
<label x="68.58" y="134.62" size="1.27" layer="95" rot="R90" xref="yes"/>
<pinref part="C1" gate="G$1" pin="1"/>
<wire x1="68.58" y1="129.54" x2="78.74" y2="129.54" width="0.1524" layer="91"/>
<wire x1="78.74" y1="129.54" x2="78.74" y2="127" width="0.1524" layer="91"/>
<junction x="68.58" y="129.54"/>
</segment>
</net>
<net name="SWDIO" class="0">
<segment>
<pinref part="P2" gate="A" pin="16"/>
<wire x1="119.38" y1="93.98" x2="111.76" y2="93.98" width="0.1524" layer="91"/>
<label x="111.76" y="93.98" size="1.27" layer="95" rot="R180" xref="yes"/>
</segment>
<segment>
<pinref part="IC1" gate="G$1" pin="SWDIO"/>
<wire x1="38.1" y1="116.84" x2="33.02" y2="116.84" width="0.1524" layer="91"/>
<label x="33.02" y="116.84" size="1.27" layer="95" rot="R180" xref="yes"/>
</segment>
</net>
<net name="SWDCLK" class="0">
<segment>
<pinref part="P2" gate="A" pin="14"/>
<wire x1="119.38" y1="91.44" x2="111.76" y2="91.44" width="0.1524" layer="91"/>
<label x="111.76" y="91.44" size="1.27" layer="95" rot="R180" xref="yes"/>
</segment>
<segment>
<pinref part="IC1" gate="G$1" pin="SWCLK"/>
<wire x1="38.1" y1="121.92" x2="33.02" y2="121.92" width="0.1524" layer="91"/>
<label x="33.02" y="121.92" size="1.27" layer="95" rot="R180" xref="yes"/>
</segment>
</net>
<net name="UART_RX" class="0">
<segment>
<pinref part="P2" gate="A" pin="12"/>
<wire x1="119.38" y1="88.9" x2="111.76" y2="88.9" width="0.1524" layer="91"/>
<label x="111.76" y="88.9" size="1.27" layer="95" rot="R180" xref="yes"/>
</segment>
<segment>
<pinref part="IC1" gate="G$1" pin="P0.23"/>
<wire x1="66.04" y1="58.42" x2="71.12" y2="58.42" width="0.1524" layer="91"/>
<label x="71.12" y="58.42" size="1.27" layer="95" xref="yes"/>
</segment>
</net>
<net name="GPIO2" class="0">
<segment>
<pinref part="P2" gate="A" pin="7"/>
<wire x1="127" y1="83.82" x2="134.62" y2="83.82" width="0.1524" layer="91"/>
<label x="134.62" y="83.82" size="1.27" layer="95" xref="yes"/>
</segment>
<segment>
<pinref part="IC1" gate="G$1" pin="P0.21"/>
<wire x1="38.1" y1="53.34" x2="33.02" y2="53.34" width="0.1524" layer="91"/>
<label x="33.02" y="53.34" size="1.27" layer="95" rot="R180" xref="yes"/>
</segment>
</net>
<net name="GPIO0" class="0">
<segment>
<pinref part="P2" gate="A" pin="9"/>
<wire x1="127" y1="86.36" x2="134.62" y2="86.36" width="0.1524" layer="91"/>
<label x="134.62" y="86.36" size="1.27" layer="95" xref="yes"/>
</segment>
<segment>
<pinref part="IC1" gate="G$1" pin="P0.19"/>
<wire x1="38.1" y1="58.42" x2="33.02" y2="58.42" width="0.1524" layer="91"/>
<label x="33.02" y="58.42" size="1.27" layer="95" rot="R180" xref="yes"/>
</segment>
</net>
<net name="GPIO3" class="0">
<segment>
<pinref part="P2" gate="A" pin="11"/>
<wire x1="127" y1="88.9" x2="134.62" y2="88.9" width="0.1524" layer="91"/>
<label x="134.62" y="88.9" size="1.27" layer="95" xref="yes"/>
</segment>
<segment>
<pinref part="IC1" gate="G$1" pin="P0.22"/>
<wire x1="66.04" y1="55.88" x2="71.12" y2="55.88" width="0.1524" layer="91"/>
<label x="71.12" y="55.88" size="1.27" layer="95" xref="yes"/>
</segment>
</net>
<net name="GPIO1" class="0">
<segment>
<pinref part="P2" gate="A" pin="13"/>
<wire x1="127" y1="91.44" x2="134.62" y2="91.44" width="0.1524" layer="91"/>
<label x="134.62" y="91.44" size="1.27" layer="95" xref="yes"/>
</segment>
<segment>
<pinref part="IC1" gate="G$1" pin="P0.24"/>
<wire x1="66.04" y1="60.96" x2="71.12" y2="60.96" width="0.1524" layer="91"/>
<label x="71.12" y="60.96" size="1.27" layer="95" xref="yes"/>
</segment>
</net>
<net name="UART_TX" class="0">
<segment>
<pinref part="P2" gate="A" pin="10"/>
<wire x1="119.38" y1="86.36" x2="111.76" y2="86.36" width="0.1524" layer="91"/>
<label x="111.76" y="86.36" size="1.27" layer="95" rot="R180" xref="yes"/>
</segment>
<segment>
<pinref part="IC1" gate="G$1" pin="P0.20"/>
<wire x1="38.1" y1="55.88" x2="33.02" y2="55.88" width="0.1524" layer="91"/>
<label x="33.02" y="55.88" size="1.27" layer="95" rot="R180" xref="yes"/>
</segment>
</net>
<net name="V_BATOK" class="0">
<segment>
<pinref part="P2" gate="A" pin="4"/>
<wire x1="119.38" y1="78.74" x2="111.76" y2="78.74" width="0.1524" layer="91"/>
<label x="111.76" y="78.74" size="1.27" layer="95" rot="R180" xref="yes"/>
</segment>
<segment>
<pinref part="IC1" gate="G$1" pin="P0.17"/>
<wire x1="38.1" y1="63.5" x2="33.02" y2="63.5" width="0.1524" layer="91"/>
<label x="33.02" y="63.5" size="1.27" layer="95" rot="R180" xref="yes"/>
</segment>
</net>
<net name="GND" class="0">
<segment>
<pinref part="R2" gate="G$1" pin="2"/>
<wire x1="182.88" y1="101.6" x2="182.88" y2="99.06" width="0.1524" layer="91"/>
<wire x1="182.88" y1="99.06" x2="203.2" y2="99.06" width="0.1524" layer="91"/>
<pinref part="T1" gate="G$1" pin="S"/>
<wire x1="203.2" y1="99.06" x2="203.2" y2="111.76" width="0.1524" layer="91"/>
<pinref part="GND5" gate="1" pin="GND"/>
<wire x1="203.2" y1="99.06" x2="203.2" y2="96.52" width="0.1524" layer="91"/>
<junction x="203.2" y="99.06"/>
</segment>
<segment>
<pinref part="P2" gate="A" pin="1"/>
<pinref part="GND7" gate="1" pin="GND"/>
<wire x1="127" y1="76.2" x2="132.08" y2="76.2" width="0.1524" layer="91"/>
<wire x1="132.08" y1="76.2" x2="132.08" y2="71.12" width="0.1524" layer="91"/>
<pinref part="P2" gate="A" pin="15"/>
<wire x1="127" y1="93.98" x2="132.08" y2="93.98" width="0.1524" layer="91"/>
<wire x1="132.08" y1="93.98" x2="132.08" y2="76.2" width="0.1524" layer="91"/>
<junction x="132.08" y="76.2"/>
</segment>
<segment>
<pinref part="GND6" gate="1" pin="GND"/>
<wire x1="114.3" y1="71.12" x2="114.3" y2="83.82" width="0.1524" layer="91"/>
<pinref part="P2" gate="A" pin="8"/>
<wire x1="114.3" y1="83.82" x2="119.38" y2="83.82" width="0.1524" layer="91"/>
</segment>
<segment>
<pinref part="IC1" gate="G$1" pin="GND"/>
<wire x1="66.04" y1="48.26" x2="68.58" y2="48.26" width="0.1524" layer="91"/>
<pinref part="GND1" gate="1" pin="GND"/>
<wire x1="68.58" y1="48.26" x2="68.58" y2="43.18" width="0.1524" layer="91"/>
</segment>
<segment>
<pinref part="GND2" gate="1" pin="GND"/>
<pinref part="C1" gate="G$1" pin="2"/>
<wire x1="78.74" y1="114.3" x2="78.74" y2="119.38" width="0.1524" layer="91"/>
</segment>
</net>
<net name="N$1" class="0">
<segment>
<pinref part="T1" gate="G$1" pin="G"/>
<wire x1="198.12" y1="114.3" x2="195.58" y2="114.3" width="0.1524" layer="91"/>
<pinref part="R3" gate="G$1" pin="2"/>
</segment>
</net>
<net name="N$3" class="0">
<segment>
<pinref part="T1" gate="G$1" pin="D"/>
<pinref part="LED1" gate="A" pin="C"/>
<wire x1="203.2" y1="121.92" x2="203.2" y2="124.46" width="0.1524" layer="91"/>
</segment>
</net>
<net name="N$4" class="0">
<segment>
<pinref part="LED1" gate="A" pin="A"/>
<pinref part="R1" gate="G$1" pin="1"/>
<wire x1="203.2" y1="132.08" x2="203.2" y2="134.62" width="0.1524" layer="91"/>
</segment>
</net>
<net name="GPIO_LED" class="0">
<segment>
<pinref part="R2" gate="G$1" pin="1"/>
<wire x1="182.88" y1="111.76" x2="182.88" y2="114.3" width="0.1524" layer="91"/>
<pinref part="R3" gate="G$1" pin="1"/>
<wire x1="182.88" y1="114.3" x2="185.42" y2="114.3" width="0.1524" layer="91"/>
<wire x1="182.88" y1="114.3" x2="180.34" y2="114.3" width="0.1524" layer="91"/>
<junction x="182.88" y="114.3"/>
<label x="180.34" y="114.3" size="1.778" layer="95" rot="R180" xref="yes"/>
</segment>
<segment>
<pinref part="IC1" gate="G$1" pin="P0.02"/>
<wire x1="38.1" y1="101.6" x2="33.02" y2="101.6" width="0.1524" layer="91"/>
<label x="33.02" y="101.6" size="1.27" layer="95" rot="R180" xref="yes"/>
</segment>
</net>
</nets>
</sheet>
</sheets>
</schematic>
</drawing>
<compatibility>
<note version="8.2" severity="warning">
Since Version 8.2, EAGLE supports online libraries. The ids
of those online libraries will not be understood (or retained)
with this version.
</note>
<note version="8.3" severity="warning">
Since Version 8.3, EAGLE supports URNs for individual library
assets (packages, symbols, and devices). The URNs of those assets
will not be understood (or retained) with this version.
</note>
<note version="8.3" severity="warning">
Since Version 8.3, EAGLE supports the association of 3D packages
with devices in libraries, schematics, and board files. Those 3D
packages will not be understood (or retained) with this version.
</note>
</compatibility>
</eagle>
